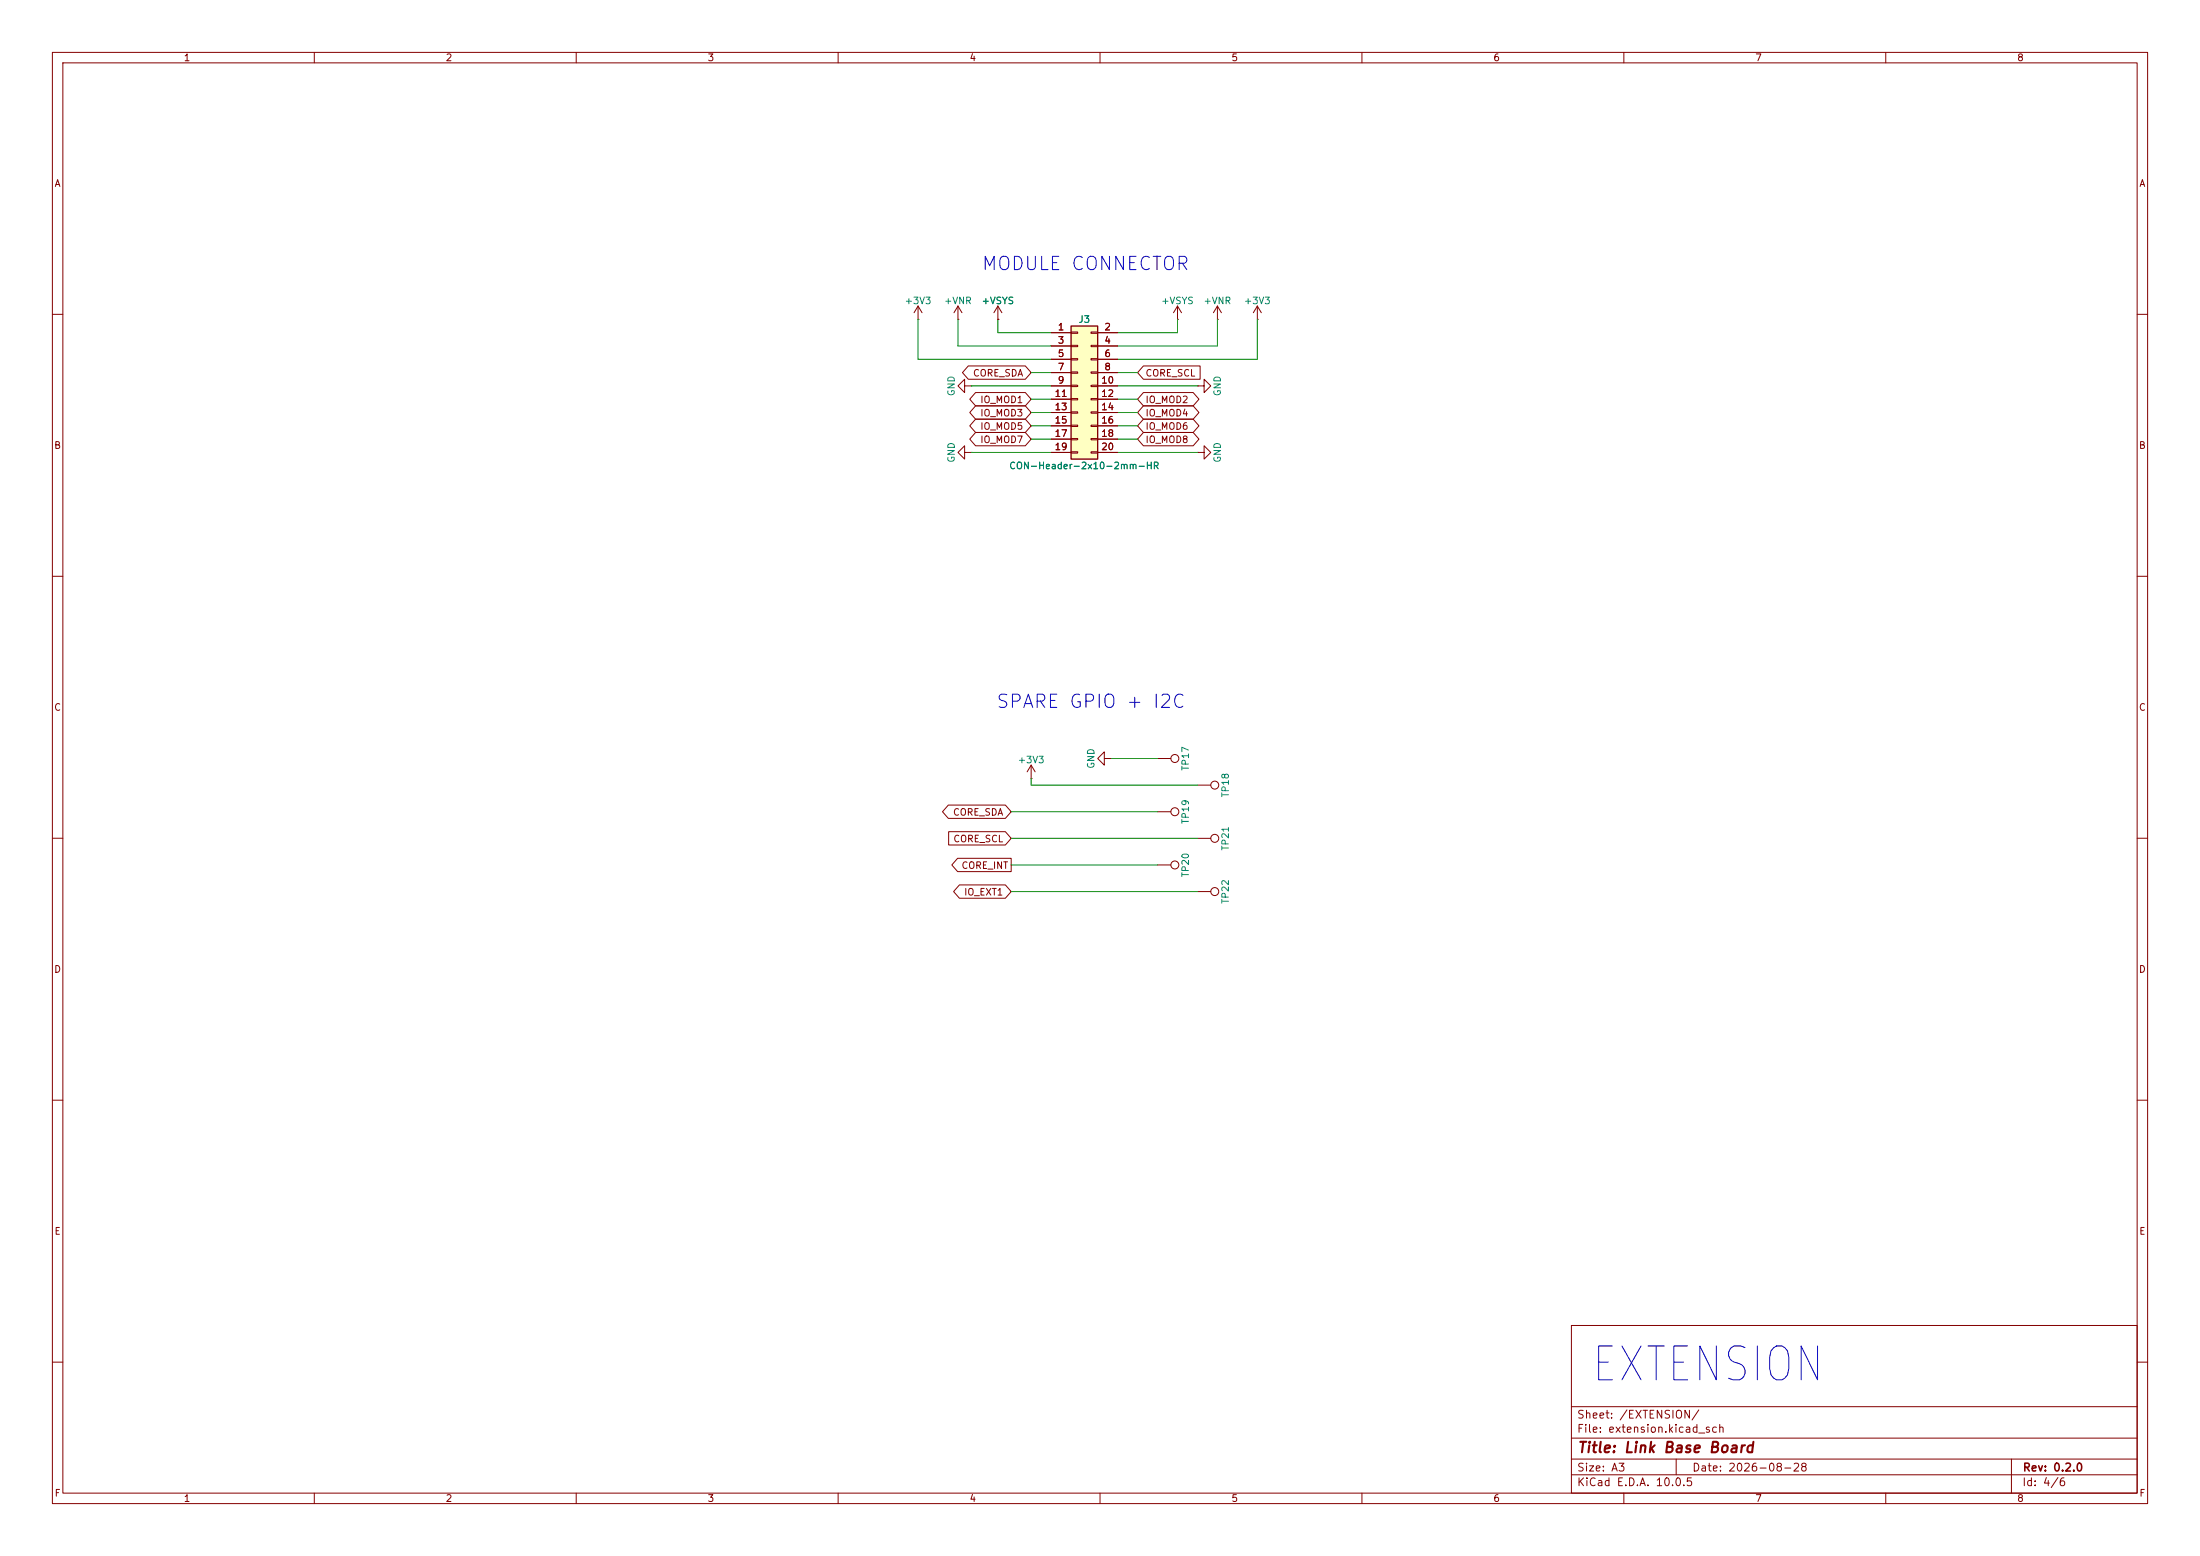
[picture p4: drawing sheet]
(kicad_sch
 (version 20260306)
 (generator "eeschema")
 (generator_version "10.0")
 (paper "A3")
 (title_block
  (title "Link Base Board")
  (date "2026-08-28")
  (rev "0.2.0"))
 (lib_symbols
  (symbol "SEM_Connector_Pin:CON-Socket-2x10-2mm-VR-SMD"
   (pin_names
    (offset 1.016) (hide yes)) (exclude_from_sim no) (in_bom yes) (on_board yes)
   (in_pos_files yes)
   (duplicate_pin_numbers_are_jumpers no)
   (property "Reference" "J" (at 1.27 12.7 0) (show_name no) (do_not_autoplace no) (effects (font (size 1.27 1.27))))
   (property "Value" "CON-Header-2x10-2mm-HR" (at 1.27 -15.24 0) (show_name no) (do_not_autoplace no) (effects (font (size 1.27 1.27))))
   (property "Footprint" "Connector_PinSocket_2.00mm:PinSocket_2x10_P2.00mm_Vertical_SMD" (at -0.254 -27.432 0) (show_name no) (do_not_autoplace no) (hide yes) (effects (font (size 1.27 1.27))))
   (property "Datasheet" "" (at 0 -29.972 0) (show_name no) (do_not_autoplace no) (hide yes) (effects (font (size 1.27 1.27))))
   (property "Description" "Connector, Socket, 2x10, 2mm, Vertical, Height=4.6mm, SMD" (at -0.254 -18.796 0) (show_name no) (do_not_autoplace no) (hide yes) (effects (font (size 1.27 1.27))))
   (property "Manufacturer" "Wurth" (at 0 -21.59 0) (show_name no) (do_not_autoplace no) (hide yes) (effects (font (size 1.27 1.27))))
   (property "Manufacturer PN" "621320242921" (at 0.254 -24.384 0) (show_name no) (do_not_autoplace no) (hide yes) (effects (font (size 1.27 1.27))))
   (property "Notes" "HCTL - PM200-2-10-S-4.3" (at -0.254 -29.972 0) (show_name no) (do_not_autoplace no) (hide yes) (effects (font (size 1.27 1.27))))
   (symbol "CON-Socket-2x10-2mm-VR-SMD_1_1"
    (rectangle (start -1.27 11.43) (end 3.81 -13.97) (stroke (width 0.254) (type default)) (fill (type background)))
    (rectangle (start -1.27 10.287) (end 0 10.033) (stroke (width 0.1524) (type default)) (fill (type none)))
    (rectangle (start -1.27 7.747) (end 0 7.493) (stroke (width 0.1524) (type default)) (fill (type none)))
    (rectangle (start -1.27 5.207) (end 0 4.953) (stroke (width 0.1524) (type default)) (fill (type none)))
    (rectangle (start -1.27 2.667) (end 0 2.413) (stroke (width 0.1524) (type default)) (fill (type none)))
    (rectangle (start -1.27 0.127) (end 0 -0.127) (stroke (width 0.1524) (type default)) (fill (type none)))
    (rectangle (start -1.27 -2.413) (end 0 -2.667) (stroke (width 0.1524) (type default)) (fill (type none)))
    (rectangle (start -1.27 -4.953) (end 0 -5.207) (stroke (width 0.1524) (type default)) (fill (type none)))
    (rectangle (start -1.27 -7.493) (end 0 -7.747) (stroke (width 0.1524) (type default)) (fill (type none)))
    (rectangle (start -1.27 -10.033) (end 0 -10.287) (stroke (width 0.1524) (type default)) (fill (type none)))
    (rectangle (start -1.27 -12.573) (end 0 -12.827) (stroke (width 0.1524) (type default)) (fill (type none)))
    (rectangle (start 3.81 10.287) (end 2.54 10.033) (stroke (width 0.1524) (type default)) (fill (type none)))
    (rectangle (start 3.81 7.747) (end 2.54 7.493) (stroke (width 0.1524) (type default)) (fill (type none)))
    (rectangle (start 3.81 5.207) (end 2.54 4.953) (stroke (width 0.1524) (type default)) (fill (type none)))
    (rectangle (start 3.81 2.667) (end 2.54 2.413) (stroke (width 0.1524) (type default)) (fill (type none)))
    (rectangle (start 3.81 0.127) (end 2.54 -0.127) (stroke (width 0.1524) (type default)) (fill (type none)))
    (rectangle (start 3.81 -2.413) (end 2.54 -2.667) (stroke (width 0.1524) (type default)) (fill (type none)))
    (rectangle (start 3.81 -4.953) (end 2.54 -5.207) (stroke (width 0.1524) (type default)) (fill (type none)))
    (rectangle (start 3.81 -7.493) (end 2.54 -7.747) (stroke (width 0.1524) (type default)) (fill (type none)))
    (rectangle (start 3.81 -10.033) (end 2.54 -10.287) (stroke (width 0.1524) (type default)) (fill (type none)))
    (rectangle (start 3.81 -12.573) (end 2.54 -12.827) (stroke (width 0.1524) (type default)) (fill (type none)))
    (pin passive line (at -5.08 10.16 0) (length 3.81) (name "Pin_1" (effects (font (size 1.27 1.27)))) (number "1" (effects (font (size 1.27 1.27)))))
    (pin passive line (at 7.62 10.16 180) (length 3.81) (name "Pin_2" (effects (font (size 1.27 1.27)))) (number "2" (effects (font (size 1.27 1.27)))))
    (pin passive line (at -5.08 7.62 0) (length 3.81) (name "Pin_3" (effects (font (size 1.27 1.27)))) (number "3" (effects (font (size 1.27 1.27)))))
    (pin passive line (at 7.62 7.62 180) (length 3.81) (name "Pin_4" (effects (font (size 1.27 1.27)))) (number "4" (effects (font (size 1.27 1.27)))))
    (pin passive line (at -5.08 5.08 0) (length 3.81) (name "Pin_5" (effects (font (size 1.27 1.27)))) (number "5" (effects (font (size 1.27 1.27)))))
    (pin passive line (at 7.62 5.08 180) (length 3.81) (name "Pin_6" (effects (font (size 1.27 1.27)))) (number "6" (effects (font (size 1.27 1.27)))))
    (pin passive line (at -5.08 2.54 0) (length 3.81) (name "Pin_7" (effects (font (size 1.27 1.27)))) (number "7" (effects (font (size 1.27 1.27)))))
    (pin passive line (at 7.62 2.54 180) (length 3.81) (name "Pin_8" (effects (font (size 1.27 1.27)))) (number "8" (effects (font (size 1.27 1.27)))))
    (pin passive line (at -5.08 0 0) (length 3.81) (name "Pin_9" (effects (font (size 1.27 1.27)))) (number "9" (effects (font (size 1.27 1.27)))))
    (pin passive line (at 7.62 0 180) (length 3.81) (name "Pin_10" (effects (font (size 1.27 1.27)))) (number "10" (effects (font (size 1.27 1.27)))))
    (pin passive line (at -5.08 -2.54 0) (length 3.81) (name "Pin_11" (effects (font (size 1.27 1.27)))) (number "11" (effects (font (size 1.27 1.27)))))
    (pin passive line (at 7.62 -2.54 180) (length 3.81) (name "Pin_12" (effects (font (size 1.27 1.27)))) (number "12" (effects (font (size 1.27 1.27)))))
    (pin passive line (at -5.08 -5.08 0) (length 3.81) (name "Pin_13" (effects (font (size 1.27 1.27)))) (number "13" (effects (font (size 1.27 1.27)))))
    (pin passive line (at 7.62 -5.08 180) (length 3.81) (name "Pin_14" (effects (font (size 1.27 1.27)))) (number "14" (effects (font (size 1.27 1.27)))))
    (pin passive line (at -5.08 -7.62 0) (length 3.81) (name "Pin_15" (effects (font (size 1.27 1.27)))) (number "15" (effects (font (size 1.27 1.27)))))
    (pin passive line (at 7.62 -7.62 180) (length 3.81) (name "Pin_16" (effects (font (size 1.27 1.27)))) (number "16" (effects (font (size 1.27 1.27)))))
    (pin passive line (at -5.08 -10.16 0) (length 3.81) (name "Pin_17" (effects (font (size 1.27 1.27)))) (number "17" (effects (font (size 1.27 1.27)))))
    (pin passive line (at 7.62 -10.16 180) (length 3.81) (name "Pin_18" (effects (font (size 1.27 1.27)))) (number "18" (effects (font (size 1.27 1.27)))))
    (pin passive line (at -5.08 -12.7 0) (length 3.81) (name "Pin_19" (effects (font (size 1.27 1.27)))) (number "19" (effects (font (size 1.27 1.27)))))
    (pin passive line (at 7.62 -12.7 180) (length 3.81) (name "Pin_20" (effects (font (size 1.27 1.27)))) (number "20" (effects (font (size 1.27 1.27))))))
   (embedded_fonts no))
  (symbol "SEM_TestPoint:TP-THTPAD-D1.0mm"
   (pin_numbers (hide yes))
   (pin_names
    (offset 0.762) (hide yes)) (exclude_from_sim no) (in_bom no) (on_board yes)
   (in_pos_files yes)
   (duplicate_pin_numbers_are_jumpers no)
   (property "Reference" "TP" (at 0 5.334 0) (show_name no) (do_not_autoplace no) (effects (font (size 1.27 1.27))))
   (property "Value" "TP-PAD-D1.0mm" (at -0.254 7.366 0) (show_name no) (do_not_autoplace no) (hide yes) (effects (font (size 1.27 1.27))))
   (property "Footprint" "TestPoint:TestPoint_THTPad_D1.0mm_Drill0.5mm" (at 0.254 -12.192 0) (show_name no) (do_not_autoplace no) (hide yes) (effects (font (size 1.27 1.27))))
   (property "Datasheet" "" (at 0 -9.652 0) (show_name no) (do_not_autoplace no) (hide yes) (effects (font (size 1.27 1.27))))
   (property "Description" "test point" (at 0 -7.874 0) (show_name no) (do_not_autoplace no) (hide yes) (effects (font (size 1.27 1.27))))
   (symbol "TP-THTPAD-D1.0mm_0_1"
    (circle (center 0 3.302) (radius 0.762) (stroke (width 0) (type default)) (fill (type none))))
   (symbol "TP-THTPAD-D1.0mm_1_1"
    (pin passive line (at 0 0 90) (length 2.54) (name "1" (effects (font (size 1.27 1.27)))) (number "1" (effects (font (size 1.27 1.27))))))
   (embedded_fonts no))
  (symbol "SEM_power:+3V3"
   (power global)
   (pin_numbers (hide yes))
   (pin_names
    (offset 0) (hide yes)) (exclude_from_sim no) (in_bom yes) (on_board yes)
   (in_pos_files yes)
   (duplicate_pin_numbers_are_jumpers no)
   (property "Reference" "#PWR" (at 0 -3.81 0) (show_name no) (do_not_autoplace no) (hide yes) (effects (font (size 1.27 1.27))))
   (property "Value" "+3V3" (at 0 3.556 0) (show_name no) (do_not_autoplace no) (effects (font (size 1.27 1.27))))
   (property "Footprint" "" (at 0 0 0) (show_name no) (do_not_autoplace no) (hide yes) (effects (font (size 1.27 1.27))))
   (property "Datasheet" "" (at 0 0 0) (show_name no) (do_not_autoplace no) (hide yes) (effects (font (size 1.27 1.27))))
   (property "Description" "Power symbol creates a global label with name \"+3V3\"" (at 0 0 0) (show_name no) (do_not_autoplace no) (hide yes) (effects (font (size 1.27 1.27))))
   (symbol "+3V3_0_1"
    (polyline (pts (xy -0.762 1.27) (xy 0 2.54)) (stroke (width 0) (type default)) (fill (type none)))
    (polyline (pts (xy 0 2.54) (xy 0.762 1.27)) (stroke (width 0) (type default)) (fill (type none)))
    (polyline (pts (xy 0 0) (xy 0 2.54)) (stroke (width 0) (type default)) (fill (type none))))
   (symbol "+3V3_1_1"
    (pin power_in line (at 0 0 90) (length 0) (name "" (effects (font (size 1.27 1.27)))) (number "1" (effects (font (size 1.27 1.27))))))
   (embedded_fonts no))
  (symbol "SEM_power:+VNR"
   (power global)
   (pin_numbers (hide yes))
   (pin_names
    (offset 0) (hide yes)) (exclude_from_sim no) (in_bom yes) (on_board yes)
   (in_pos_files yes)
   (duplicate_pin_numbers_are_jumpers no)
   (property "Reference" "#PWR" (at 0 -3.81 0) (show_name no) (do_not_autoplace no) (hide yes) (effects (font (size 1.27 1.27))))
   (property "Value" "+VNR" (at 0 3.556 0) (show_name no) (do_not_autoplace no) (effects (font (size 1.27 1.27))))
   (property "Footprint" "" (at 0 0 0) (show_name no) (do_not_autoplace no) (hide yes) (effects (font (size 1.27 1.27))))
   (property "Datasheet" "" (at 0 0 0) (show_name no) (do_not_autoplace no) (hide yes) (effects (font (size 1.27 1.27))))
   (property "Description" "Not regulated Voltage" (at 0 0 0) (show_name no) (do_not_autoplace no) (hide yes) (effects (font (size 1.27 1.27))))
   (symbol "+VNR_0_1"
    (polyline (pts (xy -0.762 1.27) (xy 0 2.54)) (stroke (width 0) (type default)) (fill (type none)))
    (polyline (pts (xy 0 2.54) (xy 0.762 1.27)) (stroke (width 0) (type default)) (fill (type none)))
    (polyline (pts (xy 0 0) (xy 0 2.54)) (stroke (width 0) (type default)) (fill (type none))))
   (symbol "+VNR_1_1"
    (pin power_in line (at 0 0 90) (length 0) (name "" (effects (font (size 1.27 1.27)))) (number "1" (effects (font (size 1.27 1.27))))))
   (embedded_fonts no))
  (symbol "SEM_power:+VSYS"
   (power global)
   (pin_numbers (hide yes))
   (pin_names
    (offset 0) (hide yes)) (exclude_from_sim no) (in_bom yes) (on_board yes)
   (in_pos_files yes)
   (duplicate_pin_numbers_are_jumpers no)
   (property "Reference" "#PWR" (at 0 -3.81 0) (show_name no) (do_not_autoplace no) (hide yes) (effects (font (size 1.27 1.27))))
   (property "Value" "+VSYS" (at 0 3.556 0) (show_name no) (do_not_autoplace no) (effects (font (size 1.27 1.27))))
   (property "Footprint" "" (at 0 0 0) (show_name no) (do_not_autoplace no) (hide yes) (effects (font (size 1.27 1.27))))
   (property "Datasheet" "" (at 0 0 0) (show_name no) (do_not_autoplace no) (hide yes) (effects (font (size 1.27 1.27))))
   (property "Description" "Power symbol creates a global label with name \"+VSYS\"" (at 0 0 0) (show_name no) (do_not_autoplace no) (hide yes) (effects (font (size 1.27 1.27))))
   (symbol "+VSYS_0_1"
    (polyline (pts (xy -0.762 1.27) (xy 0 2.54)) (stroke (width 0) (type default)) (fill (type none)))
    (polyline (pts (xy 0 2.54) (xy 0.762 1.27)) (stroke (width 0) (type default)) (fill (type none)))
    (polyline (pts (xy 0 0) (xy 0 2.54)) (stroke (width 0) (type default)) (fill (type none))))
   (symbol "+VSYS_1_1"
    (pin power_in line (at 0 0 90) (length 0) (name "" (effects (font (size 1.27 1.27)))) (number "1" (effects (font (size 1.27 1.27))))))
   (embedded_fonts no))
  (symbol "SEM_power:GND"
   (power global)
   (pin_numbers (hide yes))
   (pin_names
    (offset 0) (hide yes)) (exclude_from_sim no) (in_bom yes) (on_board yes)
   (in_pos_files yes)
   (duplicate_pin_numbers_are_jumpers no)
   (property "Reference" "#PWR" (at 0 -6.35 0) (show_name no) (do_not_autoplace no) (hide yes) (effects (font (size 1.27 1.27))))
   (property "Value" "GND" (at 0 -3.81 0) (show_name no) (do_not_autoplace no) (effects (font (size 1.27 1.27))))
   (property "Footprint" "" (at 0 0 0) (show_name no) (do_not_autoplace no) (hide yes) (effects (font (size 1.27 1.27))))
   (property "Datasheet" "" (at 0 0 0) (show_name no) (do_not_autoplace no) (hide yes) (effects (font (size 1.27 1.27))))
   (property "Description" "Power symbol creates a global label with name \"GND\" , ground" (at 0.254 -8.382 0) (show_name no) (do_not_autoplace no) (hide yes) (effects (font (size 1.27 1.27))))
   (symbol "GND_0_1"
    (polyline (pts (xy 0 0) (xy 0 -1.27) (xy 1.27 -1.27) (xy 0 -2.54) (xy -1.27 -1.27) (xy 0 -1.27)) (stroke (width 0) (type default)) (fill (type none))))
   (symbol "GND_1_1"
    (pin power_in line (at 0 0 270) (length 0) (name "" (effects (font (size 1.27 1.27)))) (number "1" (effects (font (size 1.27 1.27))))))
   (embedded_fonts no)))
 (text "EXTENSION"
  (exclude_from_sim no)
  (at 303.784 264.414 0)
  (effects (font (size 6.4516 5.4838)) (justify left bottom)))
 (text "SPARE GPIO + I2C"
  (exclude_from_sim no)
  (at 208.28 134.112 0)
  (effects (font (size 2.54 2.54))))
 (text "MODULE CONNECTOR"
  (exclude_from_sim no)
  (at 207.264 50.546 0)
  (effects (font (size 2.54 2.54))))
 (wire
  (pts (xy 196.85 81.28) (xy 200.66 81.28))
  (stroke (width 0) (type default)))
 (wire
  (pts (xy 213.36 73.66) (xy 228.6 73.66))
  (stroke (width 0) (type default)))
 (wire
  (pts (xy 193.04 154.94) (xy 220.98 154.94))
  (stroke (width 0) (type default)))
 (wire
  (pts (xy 182.88 66.04) (xy 182.88 60.96))
  (stroke (width 0) (type default)))
 (wire
  (pts (xy 190.5 63.5) (xy 200.66 63.5))
  (stroke (width 0) (type default)))
 (wire
  (pts (xy 213.36 71.12) (xy 217.17 71.12))
  (stroke (width 0) (type default)))
 (wire
  (pts (xy 193.04 170.18) (xy 228.6 170.18))
  (stroke (width 0) (type default)))
 (wire
  (pts (xy 175.26 68.58) (xy 200.66 68.58))
  (stroke (width 0) (type default)))
 (wire
  (pts (xy 212.09 144.78) (xy 220.98 144.78))
  (stroke (width 0) (type default)))
 (wire
  (pts (xy 185.42 73.66) (xy 200.66 73.66))
  (stroke (width 0) (type default)))
 (wire
  (pts (xy 213.36 83.82) (xy 217.17 83.82))
  (stroke (width 0) (type default)))
 (wire
  (pts (xy 213.36 66.04) (xy 232.41 66.04))
  (stroke (width 0) (type default)))
 (wire
  (pts (xy 213.36 63.5) (xy 224.79 63.5))
  (stroke (width 0) (type default)))
 (wire
  (pts (xy 213.36 86.36) (xy 228.6 86.36))
  (stroke (width 0) (type default)))
 (wire
  (pts (xy 196.85 148.59) (xy 196.85 149.86))
  (stroke (width 0) (type default)))
 (wire
  (pts (xy 182.88 66.04) (xy 200.66 66.04))
  (stroke (width 0) (type default)))
 (wire
  (pts (xy 196.85 71.12) (xy 200.66 71.12))
  (stroke (width 0) (type default)))
 (wire
  (pts (xy 213.36 76.2) (xy 217.17 76.2))
  (stroke (width 0) (type default)))
 (wire
  (pts (xy 175.26 68.58) (xy 175.26 60.96))
  (stroke (width 0) (type default)))
 (wire
  (pts (xy 240.03 68.58) (xy 240.03 60.96))
  (stroke (width 0) (type default)))
 (wire
  (pts (xy 185.42 86.36) (xy 200.66 86.36))
  (stroke (width 0) (type default)))
 (wire
  (pts (xy 193.04 160.02) (xy 228.6 160.02))
  (stroke (width 0) (type default)))
 (wire
  (pts (xy 213.36 78.74) (xy 217.17 78.74))
  (stroke (width 0) (type default)))
 (wire
  (pts (xy 193.04 165.1) (xy 220.98 165.1))
  (stroke (width 0) (type default)))
 (wire
  (pts (xy 232.41 66.04) (xy 232.41 60.96))
  (stroke (width 0) (type default)))
 (wire
  (pts (xy 196.85 78.74) (xy 200.66 78.74))
  (stroke (width 0) (type default)))
 (wire
  (pts (xy 196.85 76.2) (xy 200.66 76.2))
  (stroke (width 0) (type default)))
 (wire
  (pts (xy 196.85 149.86) (xy 228.6 149.86))
  (stroke (width 0) (type default)))
 (wire
  (pts (xy 213.36 81.28) (xy 217.17 81.28))
  (stroke (width 0) (type default)))
 (wire
  (pts (xy 213.36 68.58) (xy 240.03 68.58))
  (stroke (width 0) (type default)))
 (wire
  (pts (xy 224.79 60.96) (xy 224.79 63.5))
  (stroke (width 0) (type default)))
 (wire
  (pts (xy 190.5 60.96) (xy 190.5 63.5))
  (stroke (width 0) (type default)))
 (wire
  (pts (xy 196.85 83.82) (xy 200.66 83.82))
  (stroke (width 0) (type default)))
 (global_label "IO_MOD1"
  (shape bidirectional)
  (at 196.85 76.2 180)
  (fields_autoplaced yes)
  (effects (font (size 1.27 1.27)) (justify right))
  (property "Intersheetrefs" "${INTERSHEET_REFS}" (at 185.7005 76.2 0) (hide yes) (show_name no) (do_not_autoplace no) (effects (font (size 1.27 1.27)) (justify right))))
 (global_label "IO_EXT1"
  (shape bidirectional)
  (at 193.04 170.18 180)
  (fields_autoplaced yes)
  (effects (font (size 1.27 1.27)) (justify right))
  (property "Intersheetrefs" "${INTERSHEET_REFS}" (at 181.505 170.18 0) (hide yes) (show_name no) (do_not_autoplace no) (effects (font (size 1.27 1.27)) (justify right))))
 (global_label "CORE_SCL"
  (shape input)
  (at 217.17 71.12 0)
  (fields_autoplaced yes)
  (effects (font (size 1.27 1.27)) (justify left))
  (property "Intersheetrefs" "${INTERSHEET_REFS}" (at 229.6499 71.12 0) (hide yes) (show_name no) (do_not_autoplace no) (effects (font (size 1.27 1.27)) (justify left))))
 (global_label "IO_MOD2"
  (shape bidirectional)
  (at 217.17 76.2 0)
  (fields_autoplaced yes)
  (effects (font (size 1.27 1.27)) (justify left))
  (property "Intersheetrefs" "${INTERSHEET_REFS}" (at 228.3195 76.2 0) (hide yes) (show_name no) (do_not_autoplace no) (effects (font (size 1.27 1.27)) (justify left))))
 (global_label "IO_MOD8"
  (shape bidirectional)
  (at 217.17 83.82 0)
  (fields_autoplaced yes)
  (effects (font (size 1.27 1.27)) (justify left))
  (property "Intersheetrefs" "${INTERSHEET_REFS}" (at 228.3195 83.82 0) (hide yes) (show_name no) (do_not_autoplace no) (effects (font (size 1.27 1.27)) (justify left))))
 (global_label "IO_MOD4"
  (shape bidirectional)
  (at 217.17 78.74 0)
  (fields_autoplaced yes)
  (effects (font (size 1.27 1.27)) (justify left))
  (property "Intersheetrefs" "${INTERSHEET_REFS}" (at 228.3195 78.74 0) (hide yes) (show_name no) (do_not_autoplace no) (effects (font (size 1.27 1.27)) (justify left))))
 (global_label "IO_MOD5"
  (shape bidirectional)
  (at 196.85 81.28 180)
  (fields_autoplaced yes)
  (effects (font (size 1.27 1.27)) (justify right))
  (property "Intersheetrefs" "${INTERSHEET_REFS}" (at 185.7005 81.28 0) (hide yes) (show_name no) (do_not_autoplace no) (effects (font (size 1.27 1.27)) (justify right))))
 (global_label "CORE_SCL"
  (shape input)
  (at 193.04 160.02 180)
  (fields_autoplaced yes)
  (effects (font (size 1.27 1.27)) (justify right))
  (property "Intersheetrefs" "${INTERSHEET_REFS}" (at 180.5601 160.02 0) (hide yes) (show_name no) (do_not_autoplace no) (effects (font (size 1.27 1.27)) (justify right))))
 (global_label "CORE_SDA"
  (shape bidirectional)
  (at 193.04 154.94 180)
  (fields_autoplaced yes)
  (effects (font (size 1.27 1.27)) (justify right))
  (property "Intersheetrefs" "${INTERSHEET_REFS}" (at 179.3883 154.94 0) (hide yes) (show_name no) (do_not_autoplace no) (effects (font (size 1.27 1.27)) (justify right))))
 (global_label "CORE_SDA"
  (shape bidirectional)
  (at 196.85 71.12 180)
  (fields_autoplaced yes)
  (effects (font (size 1.27 1.27)) (justify right))
  (property "Intersheetrefs" "${INTERSHEET_REFS}" (at 183.1983 71.12 0) (hide yes) (show_name no) (do_not_autoplace no) (effects (font (size 1.27 1.27)) (justify right))))
 (global_label "IO_MOD3"
  (shape bidirectional)
  (at 196.85 78.74 180)
  (fields_autoplaced yes)
  (effects (font (size 1.27 1.27)) (justify right))
  (property "Intersheetrefs" "${INTERSHEET_REFS}" (at 185.7005 78.74 0) (hide yes) (show_name no) (do_not_autoplace no) (effects (font (size 1.27 1.27)) (justify right))))
 (global_label "CORE_INT"
  (shape output)
  (at 193.04 165.1 180)
  (fields_autoplaced yes)
  (effects (font (size 1.27 1.27)) (justify right))
  (property "Intersheetrefs" "${INTERSHEET_REFS}" (at 181.1648 165.1 0) (hide yes) (show_name no) (do_not_autoplace no) (effects (font (size 1.27 1.27)) (justify right))))
 (global_label "IO_MOD6"
  (shape bidirectional)
  (at 217.17 81.28 0)
  (fields_autoplaced yes)
  (effects (font (size 1.27 1.27)) (justify left))
  (property "Intersheetrefs" "${INTERSHEET_REFS}" (at 228.3195 81.28 0) (hide yes) (show_name no) (do_not_autoplace no) (effects (font (size 1.27 1.27)) (justify left))))
 (global_label "IO_MOD7"
  (shape bidirectional)
  (at 196.85 83.82 180)
  (fields_autoplaced yes)
  (effects (font (size 1.27 1.27)) (justify right))
  (property "Intersheetrefs" "${INTERSHEET_REFS}" (at 185.7005 83.82 0) (hide yes) (show_name no) (do_not_autoplace no) (effects (font (size 1.27 1.27)) (justify right))))
 (symbol
  (lib_id "SEM_power:GND")
  (at 185.42 73.66 270)
  (unit 1)
  (body_style 1)
  (exclude_from_sim no)
  (in_bom yes)
  (on_board yes)
  (in_pos_files yes)
  (dnp no)
  (property "Reference" "#PWR066" (at 179.07 73.66 0) (hide yes) (show_name no) (do_not_autoplace no) (effects (font (size 1.27 1.27))))
  (property "Value" "GND" (at 181.61 73.66 0) (show_name no) (do_not_autoplace no) (effects (font (size 1.27 1.27))))
  (property "Footprint" "" (at 185.42 73.66 0) (hide yes) (show_name no) (do_not_autoplace no) (effects (font (size 1.27 1.27))))
  (property "Datasheet" "" (at 185.42 73.66 0) (hide yes) (show_name no) (do_not_autoplace no) (effects (font (size 1.27 1.27))))
  (property "Description" "Power symbol creates a global label with name \"GND\" , ground" (at 177.038 73.914 0) (hide yes) (show_name no) (do_not_autoplace no) (effects (font (size 1.27 1.27))))
  (pin "1"))
 (symbol
  (lib_id "SEM_power:GND")
  (at 212.09 144.78 270)
  (unit 1)
  (body_style 1)
  (exclude_from_sim no)
  (in_bom yes)
  (on_board yes)
  (in_pos_files yes)
  (dnp no)
  (property "Reference" "#PWR073" (at 205.74 144.78 0) (hide yes) (show_name no) (do_not_autoplace no) (effects (font (size 1.27 1.27))))
  (property "Value" "GND" (at 208.28 144.78 0) (show_name no) (do_not_autoplace no) (effects (font (size 1.27 1.27))))
  (property "Footprint" "" (at 212.09 144.78 0) (hide yes) (show_name no) (do_not_autoplace no) (effects (font (size 1.27 1.27))))
  (property "Datasheet" "" (at 212.09 144.78 0) (hide yes) (show_name no) (do_not_autoplace no) (effects (font (size 1.27 1.27))))
  (property "Description" "Power symbol creates a global label with name \"GND\" , ground" (at 203.708 145.034 0) (hide yes) (show_name no) (do_not_autoplace no) (effects (font (size 1.27 1.27))))
  (pin "1"))
 (symbol
  (lib_id "SEM_power:GND")
  (at 185.42 86.36 270)
  (unit 1)
  (body_style 1)
  (exclude_from_sim no)
  (in_bom yes)
  (on_board yes)
  (in_pos_files yes)
  (dnp no)
  (property "Reference" "#PWR068" (at 179.07 86.36 0) (hide yes) (show_name no) (do_not_autoplace no) (effects (font (size 1.27 1.27))))
  (property "Value" "GND" (at 181.61 86.36 0) (show_name no) (do_not_autoplace no) (effects (font (size 1.27 1.27))))
  (property "Footprint" "" (at 185.42 86.36 0) (hide yes) (show_name no) (do_not_autoplace no) (effects (font (size 1.27 1.27))))
  (property "Datasheet" "" (at 185.42 86.36 0) (hide yes) (show_name no) (do_not_autoplace no) (effects (font (size 1.27 1.27))))
  (property "Description" "Power symbol creates a global label with name \"GND\" , ground" (at 177.038 86.614 0) (hide yes) (show_name no) (do_not_autoplace no) (effects (font (size 1.27 1.27))))
  (pin "1"))
 (symbol
  (lib_id "SEM_Connector_Pin:CON-Socket-2x10-2mm-VR-SMD")
  (at 205.74 73.66 0)
  (unit 1)
  (body_style 1)
  (exclude_from_sim no)
  (in_bom yes)
  (on_board yes)
  (in_pos_files yes)
  (dnp no)
  (property "Reference" "J3" (at 207.01 60.96 0) (show_name no) (do_not_autoplace no) (effects (font (size 1.27 1.27))))
  (property "Value" "CON-Header-2x10-2mm-HR" (at 207.01 88.9 0) (show_name no) (do_not_autoplace no) (effects (font (size 1.27 1.27))))
  (property "Footprint" "Connector_PinSocket_2.00mm:PinSocket_2x10_P2.00mm_Vertical_SMD" (at 205.486 101.092 0) (hide yes) (show_name no) (do_not_autoplace no) (effects (font (size 1.27 1.27))))
  (property "Datasheet" "" (at 205.74 103.632 0) (hide yes) (show_name no) (do_not_autoplace no) (effects (font (size 1.27 1.27))))
  (property "Description" "Connector, Socket, 2x10, 2mm, Vertical, Height=4.6mm, SMD" (at 205.486 92.456 0) (hide yes) (show_name no) (do_not_autoplace no) (effects (font (size 1.27 1.27))))
  (property "Manufacturer" "Wurth" (at 205.74 95.25 0) (hide yes) (show_name no) (do_not_autoplace no) (effects (font (size 1.27 1.27))))
  (property "Manufacturer PN" "621320242921" (at 205.994 98.044 0) (hide yes) (show_name no) (do_not_autoplace no) (effects (font (size 1.27 1.27))))
  (property "Notes" "HCTL - PM200-2-10-S-4.3" (at 205.486 103.632 0) (hide yes) (show_name no) (do_not_autoplace no) (effects (font (size 1.27 1.27))))
  (pin "6")
  (pin "16")
  (pin "4")
  (pin "7")
  (pin "17")
  (pin "9")
  (pin "18")
  (pin "5")
  (pin "1")
  (pin "12")
  (pin "10")
  (pin "13")
  (pin "19")
  (pin "2")
  (pin "15")
  (pin "14")
  (pin "8")
  (pin "3")
  (pin "11")
  (pin "20"))
 (symbol
  (lib_id "SEM_power:+VSYS")
  (at 224.79 60.96 0)
  (unit 1)
  (body_style 1)
  (exclude_from_sim no)
  (in_bom yes)
  (on_board yes)
  (in_pos_files yes)
  (dnp no)
  (property "Reference" "#PWR063" (at 224.79 64.77 0) (hide yes) (show_name no) (do_not_autoplace no) (effects (font (size 1.27 1.27))))
  (property "Value" "+VSYS" (at 224.79 57.404 0) (show_name no) (do_not_autoplace no) (effects (font (size 1.27 1.27))))
  (property "Footprint" "" (at 224.79 60.96 0) (hide yes) (show_name no) (do_not_autoplace no) (effects (font (size 1.27 1.27))))
  (property "Datasheet" "" (at 224.79 60.96 0) (hide yes) (show_name no) (do_not_autoplace no) (effects (font (size 1.27 1.27))))
  (property "Description" "Power symbol creates a global label with name \"+VSYS\"" (at 224.79 60.96 0) (hide yes) (show_name no) (do_not_autoplace no) (effects (font (size 1.27 1.27))))
  (pin "1"))
 (symbol
  (lib_id "SEM_power:+VSYS")
  (at 190.5 60.96 0)
  (unit 1)
  (body_style 1)
  (exclude_from_sim no)
  (in_bom yes)
  (on_board yes)
  (in_pos_files yes)
  (dnp no)
  (property "Reference" "#PWR062" (at 190.5 64.77 0) (hide yes) (show_name no) (do_not_autoplace no) (effects (font (size 1.27 1.27))))
  (property "Value" "+VSYS" (at 190.5 57.404 0) (show_name no) (do_not_autoplace no) (effects (font (size 1.27 1.27))))
  (property "Footprint" "" (at 190.5 60.96 0) (hide yes) (show_name no) (do_not_autoplace no) (effects (font (size 1.27 1.27))))
  (property "Datasheet" "" (at 190.5 60.96 0) (hide yes) (show_name no) (do_not_autoplace no) (effects (font (size 1.27 1.27))))
  (property "Description" "Power symbol creates a global label with name \"+VSYS\"" (at 190.5 60.96 0) (hide yes) (show_name no) (do_not_autoplace no) (effects (font (size 1.27 1.27))))
  (pin "1"))
 (symbol
  (lib_id "SEM_power:+3V3")
  (at 240.03 60.96 0)
  (mirror y)
  (unit 1)
  (body_style 1)
  (exclude_from_sim no)
  (in_bom yes)
  (on_board yes)
  (in_pos_files yes)
  (dnp no)
  (property "Reference" "#PWR065" (at 240.03 64.77 0) (hide yes) (show_name no) (do_not_autoplace no) (effects (font (size 1.27 1.27))))
  (property "Value" "+3V3" (at 240.03 57.404 0) (show_name no) (do_not_autoplace no) (effects (font (size 1.27 1.27))))
  (property "Footprint" "" (at 240.03 60.96 0) (hide yes) (show_name no) (do_not_autoplace no) (effects (font (size 1.27 1.27))))
  (property "Datasheet" "" (at 240.03 60.96 0) (hide yes) (show_name no) (do_not_autoplace no) (effects (font (size 1.27 1.27))))
  (property "Description" "Power symbol creates a global label with name \"+3V3\"" (at 240.03 60.96 0) (hide yes) (show_name no) (do_not_autoplace no) (effects (font (size 1.27 1.27))))
  (pin "1"))
 (symbol
  (lib_id "SEM_TestPoint:TP-THTPAD-D1.0mm")
  (at 228.6 160.02 270)
  (unit 1)
  (body_style 1)
  (exclude_from_sim no)
  (in_bom no)
  (on_board yes)
  (in_pos_files yes)
  (dnp no)
  (property "Reference" "TP21" (at 233.934 160.02 0) (show_name no) (do_not_autoplace no) (effects (font (size 1.27 1.27))))
  (property "Value" "TP-PAD-D1.0mm" (at 235.966 159.766 0) (hide yes) (show_name no) (do_not_autoplace no) (effects (font (size 1.27 1.27))))
  (property "Footprint" "TestPoint:TestPoint_THTPad_D1.0mm_Drill0.5mm" (at 216.408 160.274 0) (hide yes) (show_name no) (do_not_autoplace no) (effects (font (size 1.27 1.27))))
  (property "Datasheet" "" (at 218.948 160.02 0) (hide yes) (show_name no) (do_not_autoplace no) (effects (font (size 1.27 1.27))))
  (property "Description" "test point" (at 220.726 160.02 0) (hide yes) (show_name no) (do_not_autoplace no) (effects (font (size 1.27 1.27))))
  (pin "1"))
 (symbol
  (lib_id "SEM_power:+3V3")
  (at 196.85 148.59 0)
  (unit 1)
  (body_style 1)
  (exclude_from_sim no)
  (in_bom yes)
  (on_board yes)
  (in_pos_files yes)
  (dnp no)
  (property "Reference" "#PWR070" (at 196.85 152.4 0) (hide yes) (show_name no) (do_not_autoplace no) (effects (font (size 1.27 1.27))))
  (property "Value" "+3V3" (at 196.85 145.034 0) (show_name no) (do_not_autoplace no) (effects (font (size 1.27 1.27))))
  (property "Footprint" "" (at 196.85 148.59 0) (hide yes) (show_name no) (do_not_autoplace no) (effects (font (size 1.27 1.27))))
  (property "Datasheet" "" (at 196.85 148.59 0) (hide yes) (show_name no) (do_not_autoplace no) (effects (font (size 1.27 1.27))))
  (property "Description" "Power symbol creates a global label with name \"+3V3\"" (at 196.85 148.59 0) (hide yes) (show_name no) (do_not_autoplace no) (effects (font (size 1.27 1.27))))
  (pin "1"))
 (symbol
  (lib_id "SEM_power:+VNR")
  (at 182.88 60.96 0)
  (unit 1)
  (body_style 1)
  (exclude_from_sim no)
  (in_bom yes)
  (on_board yes)
  (in_pos_files yes)
  (dnp no)
  (property "Reference" "#PWR061" (at 182.88 64.77 0) (hide yes) (show_name no) (do_not_autoplace no) (effects (font (size 1.27 1.27))))
  (property "Value" "+VNR" (at 182.88 57.404 0) (show_name no) (do_not_autoplace no) (effects (font (size 1.27 1.27))))
  (property "Footprint" "" (at 182.88 60.96 0) (hide yes) (show_name no) (do_not_autoplace no) (effects (font (size 1.27 1.27))))
  (property "Datasheet" "" (at 182.88 60.96 0) (hide yes) (show_name no) (do_not_autoplace no) (effects (font (size 1.27 1.27))))
  (property "Description" "Not regulated Voltage" (at 182.88 60.96 0) (hide yes) (show_name no) (do_not_autoplace no) (effects (font (size 1.27 1.27))))
  (pin "1"))
 (symbol
  (lib_id "SEM_TestPoint:TP-THTPAD-D1.0mm")
  (at 228.6 149.86 270)
  (unit 1)
  (body_style 1)
  (exclude_from_sim no)
  (in_bom no)
  (on_board yes)
  (in_pos_files yes)
  (dnp no)
  (property "Reference" "TP18" (at 233.934 149.86 0) (show_name no) (do_not_autoplace no) (effects (font (size 1.27 1.27))))
  (property "Value" "TP-PAD-D1.0mm" (at 235.966 149.606 0) (hide yes) (show_name no) (do_not_autoplace no) (effects (font (size 1.27 1.27))))
  (property "Footprint" "TestPoint:TestPoint_THTPad_D1.0mm_Drill0.5mm" (at 216.408 150.114 0) (hide yes) (show_name no) (do_not_autoplace no) (effects (font (size 1.27 1.27))))
  (property "Datasheet" "" (at 218.948 149.86 0) (hide yes) (show_name no) (do_not_autoplace no) (effects (font (size 1.27 1.27))))
  (property "Description" "test point" (at 220.726 149.86 0) (hide yes) (show_name no) (do_not_autoplace no) (effects (font (size 1.27 1.27))))
  (pin "1"))
 (symbol
  (lib_id "SEM_TestPoint:TP-THTPAD-D1.0mm")
  (at 220.98 165.1 270)
  (unit 1)
  (body_style 1)
  (exclude_from_sim no)
  (in_bom no)
  (on_board yes)
  (in_pos_files yes)
  (dnp no)
  (property "Reference" "TP20" (at 226.314 165.1 0) (show_name no) (do_not_autoplace no) (effects (font (size 1.27 1.27))))
  (property "Value" "TP-PAD-D1.0mm" (at 228.346 164.846 0) (hide yes) (show_name no) (do_not_autoplace no) (effects (font (size 1.27 1.27))))
  (property "Footprint" "TestPoint:TestPoint_THTPad_D1.0mm_Drill0.5mm" (at 208.788 165.354 0) (hide yes) (show_name no) (do_not_autoplace no) (effects (font (size 1.27 1.27))))
  (property "Datasheet" "" (at 211.328 165.1 0) (hide yes) (show_name no) (do_not_autoplace no) (effects (font (size 1.27 1.27))))
  (property "Description" "test point" (at 213.106 165.1 0) (hide yes) (show_name no) (do_not_autoplace no) (effects (font (size 1.27 1.27))))
  (pin "1"))
 (symbol
  (lib_id "SEM_power:GND")
  (at 228.6 86.36 90)
  (mirror x)
  (unit 1)
  (body_style 1)
  (exclude_from_sim no)
  (in_bom yes)
  (on_board yes)
  (in_pos_files yes)
  (dnp no)
  (property "Reference" "#PWR069" (at 234.95 86.36 0) (hide yes) (show_name no) (do_not_autoplace no) (effects (font (size 1.27 1.27))))
  (property "Value" "GND" (at 232.41 86.36 0) (show_name no) (do_not_autoplace no) (effects (font (size 1.27 1.27))))
  (property "Footprint" "" (at 228.6 86.36 0) (hide yes) (show_name no) (do_not_autoplace no) (effects (font (size 1.27 1.27))))
  (property "Datasheet" "" (at 228.6 86.36 0) (hide yes) (show_name no) (do_not_autoplace no) (effects (font (size 1.27 1.27))))
  (property "Description" "Power symbol creates a global label with name \"GND\" , ground" (at 236.982 86.614 0) (hide yes) (show_name no) (do_not_autoplace no) (effects (font (size 1.27 1.27))))
  (pin "1"))
 (symbol
  (lib_id "SEM_TestPoint:TP-THTPAD-D1.0mm")
  (at 220.98 144.78 270)
  (unit 1)
  (body_style 1)
  (exclude_from_sim no)
  (in_bom no)
  (on_board yes)
  (in_pos_files yes)
  (dnp no)
  (property "Reference" "TP17" (at 226.314 144.78 0) (show_name no) (do_not_autoplace no) (effects (font (size 1.27 1.27))))
  (property "Value" "TP-PAD-D1.0mm" (at 228.346 144.526 0) (hide yes) (show_name no) (do_not_autoplace no) (effects (font (size 1.27 1.27))))
  (property "Footprint" "TestPoint:TestPoint_THTPad_D1.0mm_Drill0.5mm" (at 208.788 145.034 0) (hide yes) (show_name no) (do_not_autoplace no) (effects (font (size 1.27 1.27))))
  (property "Datasheet" "" (at 211.328 144.78 0) (hide yes) (show_name no) (do_not_autoplace no) (effects (font (size 1.27 1.27))))
  (property "Description" "test point" (at 213.106 144.78 0) (hide yes) (show_name no) (do_not_autoplace no) (effects (font (size 1.27 1.27))))
  (pin "1"))
 (symbol
  (lib_id "SEM_TestPoint:TP-THTPAD-D1.0mm")
  (at 228.6 170.18 270)
  (unit 1)
  (body_style 1)
  (exclude_from_sim no)
  (in_bom no)
  (on_board yes)
  (in_pos_files yes)
  (dnp no)
  (property "Reference" "TP22" (at 233.934 170.18 0) (show_name no) (do_not_autoplace no) (effects (font (size 1.27 1.27))))
  (property "Value" "TP-PAD-D1.0mm" (at 235.966 169.926 0) (hide yes) (show_name no) (do_not_autoplace no) (effects (font (size 1.27 1.27))))
  (property "Footprint" "TestPoint:TestPoint_THTPad_D1.0mm_Drill0.5mm" (at 216.408 170.434 0) (hide yes) (show_name no) (do_not_autoplace no) (effects (font (size 1.27 1.27))))
  (property "Datasheet" "" (at 218.948 170.18 0) (hide yes) (show_name no) (do_not_autoplace no) (effects (font (size 1.27 1.27))))
  (property "Description" "test point" (at 220.726 170.18 0) (hide yes) (show_name no) (do_not_autoplace no) (effects (font (size 1.27 1.27))))
  (pin "1"))
 (symbol
  (lib_id "SEM_power:+3V3")
  (at 175.26 60.96 0)
  (unit 1)
  (body_style 1)
  (exclude_from_sim no)
  (in_bom yes)
  (on_board yes)
  (in_pos_files yes)
  (dnp no)
  (property "Reference" "#PWR060" (at 175.26 64.77 0) (hide yes) (show_name no) (do_not_autoplace no) (effects (font (size 1.27 1.27))))
  (property "Value" "+3V3" (at 175.26 57.404 0) (show_name no) (do_not_autoplace no) (effects (font (size 1.27 1.27))))
  (property "Footprint" "" (at 175.26 60.96 0) (hide yes) (show_name no) (do_not_autoplace no) (effects (font (size 1.27 1.27))))
  (property "Datasheet" "" (at 175.26 60.96 0) (hide yes) (show_name no) (do_not_autoplace no) (effects (font (size 1.27 1.27))))
  (property "Description" "Power symbol creates a global label with name \"+3V3\"" (at 175.26 60.96 0) (hide yes) (show_name no) (do_not_autoplace no) (effects (font (size 1.27 1.27))))
  (pin "1"))
 (symbol
  (lib_id "SEM_TestPoint:TP-THTPAD-D1.0mm")
  (at 220.98 154.94 270)
  (unit 1)
  (body_style 1)
  (exclude_from_sim no)
  (in_bom no)
  (on_board yes)
  (in_pos_files yes)
  (dnp no)
  (property "Reference" "TP19" (at 226.314 154.94 0) (show_name no) (do_not_autoplace no) (effects (font (size 1.27 1.27))))
  (property "Value" "TP-PAD-D1.0mm" (at 228.346 154.686 0) (hide yes) (show_name no) (do_not_autoplace no) (effects (font (size 1.27 1.27))))
  (property "Footprint" "TestPoint:TestPoint_THTPad_D1.0mm_Drill0.5mm" (at 208.788 155.194 0) (hide yes) (show_name no) (do_not_autoplace no) (effects (font (size 1.27 1.27))))
  (property "Datasheet" "" (at 211.328 154.94 0) (hide yes) (show_name no) (do_not_autoplace no) (effects (font (size 1.27 1.27))))
  (property "Description" "test point" (at 213.106 154.94 0) (hide yes) (show_name no) (do_not_autoplace no) (effects (font (size 1.27 1.27))))
  (pin "1"))
 (symbol
  (lib_id "SEM_power:+VNR")
  (at 232.41 60.96 0)
  (unit 1)
  (body_style 1)
  (exclude_from_sim no)
  (in_bom yes)
  (on_board yes)
  (in_pos_files yes)
  (dnp no)
  (property "Reference" "#PWR064" (at 232.41 64.77 0) (hide yes) (show_name no) (do_not_autoplace no) (effects (font (size 1.27 1.27))))
  (property "Value" "+VNR" (at 232.41 57.404 0) (show_name no) (do_not_autoplace no) (effects (font (size 1.27 1.27))))
  (property "Footprint" "" (at 232.41 60.96 0) (hide yes) (show_name no) (do_not_autoplace no) (effects (font (size 1.27 1.27))))
  (property "Datasheet" "" (at 232.41 60.96 0) (hide yes) (show_name no) (do_not_autoplace no) (effects (font (size 1.27 1.27))))
  (property "Description" "Not regulated Voltage" (at 232.41 60.96 0) (hide yes) (show_name no) (do_not_autoplace no) (effects (font (size 1.27 1.27))))
  (pin "1"))
 (symbol
  (lib_id "SEM_power:GND")
  (at 228.6 73.66 90)
  (mirror x)
  (unit 1)
  (body_style 1)
  (exclude_from_sim no)
  (in_bom yes)
  (on_board yes)
  (in_pos_files yes)
  (dnp no)
  (property "Reference" "#PWR067" (at 234.95 73.66 0) (hide yes) (show_name no) (do_not_autoplace no) (effects (font (size 1.27 1.27))))
  (property "Value" "GND" (at 232.41 73.66 0) (show_name no) (do_not_autoplace no) (effects (font (size 1.27 1.27))))
  (property "Footprint" "" (at 228.6 73.66 0) (hide yes) (show_name no) (do_not_autoplace no) (effects (font (size 1.27 1.27))))
  (property "Datasheet" "" (at 228.6 73.66 0) (hide yes) (show_name no) (do_not_autoplace no) (effects (font (size 1.27 1.27))))
  (property "Description" "Power symbol creates a global label with name \"GND\" , ground" (at 236.982 73.914 0) (hide yes) (show_name no) (do_not_autoplace no) (effects (font (size 1.27 1.27))))
  (pin "1"))
 (sheet_instances
  (path ""
   (page "4"))))
